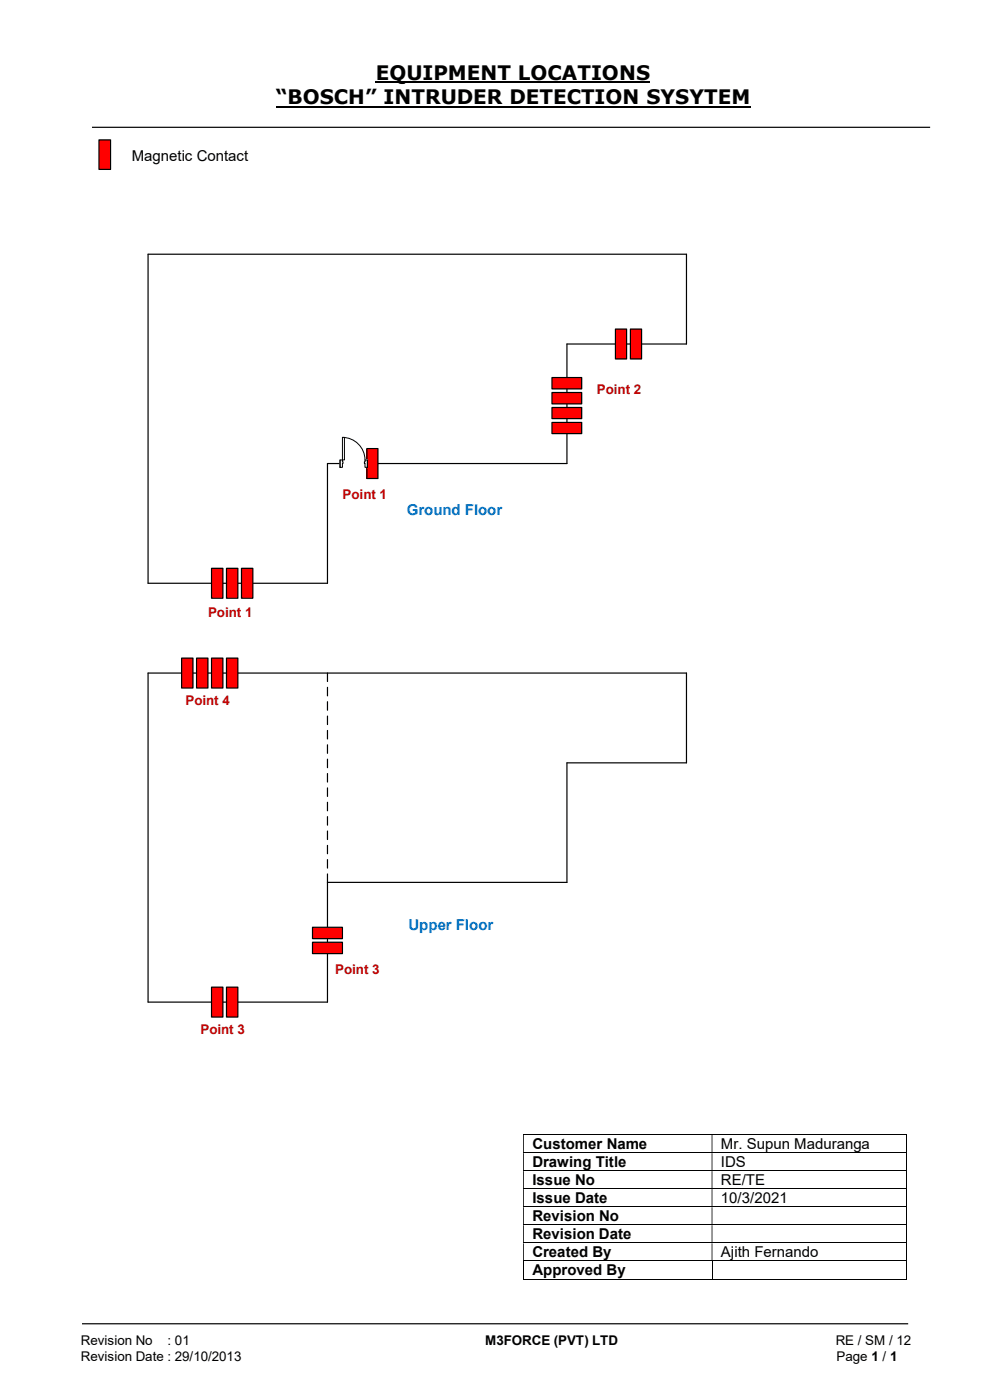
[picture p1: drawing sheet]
<svg xmlns="http://www.w3.org/2000/svg" width="210mm" height="297mm" viewBox="0 0 210 297" stroke-linecap="round" stroke-linejoin="round" font-family="sans-serif">
<path d="M79.7 17.5h58.2M58.5 22.6h100.7" fill="none" stroke="#000" stroke-width=".42"/>
<path d="M19.5 27h177.8M17.4 280.8h175.3" fill="none" stroke="#000" stroke-width=".25"/>
<g fill="none" stroke="#000" stroke-width=".21">
<path d="M111 240.7h81.2M111 244.6h81.2M111 248.4h81.2M111 252.2h81.2M111 256h81.2M111 259.8h81.2M192.3 240.8v3.7M192.3 244.6v3.7M192.3 248.5v3.6M192.3 252.3v3.6M192.3 256.1v3.7M192.3 259.9v3.7"/>
<path d="M111 263.7h81.2M111 267.5h81.2M111 271.4h40M111 267.6v3.8M151 267.6v3.8M151.1 271.4h41.1M192.3 263.8v3.6M192.3 267.6v3.8"/>
</g>
<g fill="#000">
<path d="M192.2 240.6h.2v.2h-.2zM111 240.8h.1v3.7h-.1zM151 240.8h.1v3.7h-.1z" fill-rule="evenodd"/>
<path d="M192.2 244.5h.2v.1h-.2zM111 244.6h.1v3.7h-.1zM151 244.6h.1v3.7h-.1z" fill-rule="evenodd"/>
<path d="M192.2 248.3h.2v.2h-.2zM111 248.5h.1v3.6h-.1zM151 248.5h.1v3.6h-.1z" fill-rule="evenodd"/>
<path d="M192.2 252.1h.2v.2h-.2zM111 252.3h.1v3.6h-.1zM151 252.3h.1v3.6h-.1z" fill-rule="evenodd"/>
<path d="M192.2 255.9h.2v.2h-.2zM111 256.1h.1v3.7h-.1zM151 256.1h.1v3.7h-.1z" fill-rule="evenodd"/>
<path d="M192.2 259.8h.2v.1h-.2zM111 259.9h.1v3.7h-.1zM151 259.9h.1v3.7h-.1z" fill-rule="evenodd"/>
<path d="M192.2 263.6h.2v.2h-.2zM111 263.8h.1v3.6h-.1zM151 263.8h.1v3.6h-.1z" fill-rule="evenodd"/>
</g>
<path d="M192.2 267.4h.2v.2h-.2zM192.2 271.3h.2v.1h-.2z" fill="#000"/>
<path d="M21 29.7h2.5v6.2h-2.5z" fill="#f00"/>
<path d="M21 29.7h2.5v6.2h-2.5zM31.4 53.9h114.2v19.1h-25.3v25.3h-50.8v25.4h-38.1z" fill="none" stroke="#000" stroke-width=".25"/>
<path d="M69.4 185.3l.2 .1v1.8l-.1 .1-.2-.1zM69.4 182.3l.2 .1v1.8l-.1 .1-.2-.1zM69.4 179.3l.2 .1v1.7l-.1 .1-.2-.1zM69.4 176.2l.2 .1v1.8l-.1 .1-.2-.1zM69.4 173.2l.2 .1v1.7l-.1 .2-.2-.2zM69.4 170.1l.2 .1v1.8l-.1 .1-.2-.1zM69.4 167.1l.2 .1v1.8l-.1 .1-.2-.1zM69.4 164l.2 .1v1.8l-.1 .1-.2-.1zM69.4 161l.2 .1v1.8l-.1 .1-.2-.1zM69.4 157.9l.2 .1v1.8l-.1 .1-.2-.1zM69.4 154.9l.2 .1v1.8l-.1 .1-.2-.1zM69.4 151.8l.2 .1v1.8l-.1 .1-.2-.1zM69.4 148.8l.2 .1v1.8l-.1 .1-.2-.1zM69.4 145.7l.2 .1v1.8l-.1 .1-.2-.1zM69.4 142.7l.2 .1v1.8l-.1 .1-.2-.1z" fill="#000"/>
<path d="M130.6 69.8h2.3v6.4h-2.3z" fill="#f00"/>
<path d="M130.6 69.8h2.3v6.4h-2.3z" fill="none" stroke="#000" stroke-width=".25"/>
<path d="M117.1 89.6h6.3v2.4h-6.3z" fill="#f00"/>
<path d="M117.1 89.6h6.3v2.4h-6.3z" fill="none" stroke="#000" stroke-width=".25"/>
<path d="M117.1 86.4h6.3v2.4h-6.3z" fill="#f00"/>
<path d="M117.1 86.4h6.3v2.4h-6.3z" fill="none" stroke="#000" stroke-width=".25"/>
<path d="M133.7 69.8h2.4v6.4h-2.4z" fill="#f00"/>
<path d="M133.7 69.8h2.4v6.4h-2.4z" fill="none" stroke="#000" stroke-width=".25"/>
<path d="M117.1 83.3h6.3v2.4h-6.3z" fill="#f00"/>
<path d="M117.1 83.3h6.3v2.4h-6.3z" fill="none" stroke="#000" stroke-width=".25"/>
<path d="M77.8 95.2h2.4v6.3h-2.4z" fill="#f00"/>
<path d="M77.8 95.2h2.4v6.3h-2.4z" fill="none" stroke="#000" stroke-width=".25"/>
<path d="M117.1 80.1h6.3v2.4h-6.3z" fill="#f00"/>
<path d="M117.1 80.1h6.3v2.4h-6.3z" fill="none" stroke="#000" stroke-width=".25"/>
<path d="M51.2 120.6h2.4v6.3h-2.4z" fill="#f00"/>
<path d="M51.2 120.6h2.4v6.3h-2.4z" fill="none" stroke="#000" stroke-width=".25"/>
<path d="M48 120.6h2.5v6.3h-2.5z" fill="#f00"/>
<path d="M48 120.6h2.5v6.3h-2.5z" fill="none" stroke="#000" stroke-width=".25"/>
<path d="M44.9 120.6h2.4v6.3h-2.4z" fill="#f00"/>
<path d="M44.9 120.6h2.4v6.3h-2.4z" fill="none" stroke="#000" stroke-width=".25"/>
<path d="M72.1 97.5h5.8v1.7h-5.8z" fill="#fff"/>
<path d="M72.1 97.5h5.8v1.7h-5.8z" fill="none" stroke="#fff" stroke-width=".21"/>
<path d="M72.1 97.6h.5v1.5h-.5zM77.4 97.6v1.5h.5v-1.5z" fill-rule="evenodd" fill="#fff"/>
<path d="M72.6 98v-.4h-.5v1.5h.5v-.8M77.4 98v-.4h.5v1.5h-.5v-.8" fill="none" stroke="#000" stroke-width=".21"/>
<path d="M72.6 98h.2v.3h-.2zM77.3 98v.3h.1v-.3z" fill-rule="evenodd" fill="#fff"/>
<path d="M72.1 97.6v1.5M72.6 92.8a4.8 4.8 0 0 1 4.8 4.8M72.6 98h.2v.3h-.2M77.4 98h-.1v.3h.1M77.9 97.6v1.5" fill="none" stroke="#000" stroke-width=".21"/>
<path d="M72.6 92.8h.5v4.8h-.5z" fill="#fff"/>
<path d="M72.6 92.8h.5v4.8h-.5z" fill="none" stroke="#000" stroke-width=".21"/>
<path d="M31.4 142.8h114.2v19h-25.3v25.4h-50.8v25.4h-38.1z" fill="none" stroke="#000" stroke-width=".25"/>
<path d="M38.5 139.6h2.4v6.4h-2.4z" fill="#f00"/>
<path d="M38.5 139.6h2.4v6.4h-2.4z" fill="none" stroke="#000" stroke-width=".25"/>
<path d="M41.7 139.6h2.4v6.4h-2.4z" fill="#f00"/>
<path d="M41.7 139.6h2.4v6.4h-2.4z" fill="none" stroke="#000" stroke-width=".25"/>
<path d="M44.9 139.6h2.4v6.4h-2.4z" fill="#f00"/>
<path d="M44.9 139.6h2.4v6.4h-2.4z" fill="none" stroke="#000" stroke-width=".25"/>
<path d="M48 139.6h2.5v6.4h-2.5z" fill="#f00"/>
<path d="M48 139.6h2.5v6.4h-2.5z" fill="none" stroke="#000" stroke-width=".25"/>
<path d="M48 209.4h2.5v6.4h-2.5z" fill="#f00"/>
<path d="M48 209.4h2.5v6.4h-2.5z" fill="none" stroke="#000" stroke-width=".25"/>
<path d="M44.9 209.4h2.4v6.4h-2.4z" fill="#f00"/>
<path d="M44.9 209.4h2.4v6.4h-2.4z" fill="none" stroke="#000" stroke-width=".25"/>
<path d="M66.3 199.9h6.3v2.4h-6.3z" fill="#f00"/>
<path d="M66.3 199.9h6.3v2.4h-6.3z" fill="none" stroke="#000" stroke-width=".25"/>
<path d="M66.3 196.7h6.3v2.4h-6.3z" fill="#f00"/>
<path d="M66.3 196.7h6.3v2.4h-6.3z" fill="none" stroke="#000" stroke-width=".25"/>
<g font-size="4.2">
<text x="79.7" y="17">EQUIPMENT LOCATIONS</text>
<text x="58.5" y="22.1">“BOSCH” INTRUDER DETECTION SYSYTEM</text>
</g>
<g font-size="3.2">
<text x="27.9" y="34.1">Magnetic Contact</text>
<text x="112.9" y="243.8">Customer Name</text>
<text x="153" y="243.8">Mr. Supun Maduranga</text>
<text x="112.9" y="247.6">Drawing Title</text>
<text x="112.9" y="251.4">Issue No</text>
<text x="153" y="247.6">IDS</text>
<text x="153" y="251.4">RE/TE</text>
<text x="112.9" y="255.3">Issue Date</text>
<text x="153" y="255.3">10/3/2021</text>
<text x="112.9" y="259.1">Revision No</text>
<text x="112.9" y="262.9">Revision Date</text>
<text x="112.9" y="266.7">Created By</text>
<text x="153" y="266.7">Ajith Fernando</text>
<text x="112.9" y="270.6">Approved By</text>
</g>
<g font-size="3.2" fill="#0070c0">
<text x="86.3" y="109.2">Ground Floor</text>
<text x="86.7" y="197.3">Upper Floor</text>
</g>
<g font-size="2.8" fill="#c00000">
<text x="126.6" y="83.7">Point 2</text>
<text x="72.7" y="105.9">Point 1</text>
<text x="44.2" y="130.9">Point 1</text>
<text x="39.4" y="149.6">Point 4</text>
<text x="71.1" y="206.7">Point 3</text>
<text x="42.5" y="219.4">Point 3</text>
</g>
<g font-size="2.8">
<text x="17.1" y="285.4">Revision No</text>
<text x="35.5" y="285.4">: 01</text>
<text x="102.9" y="285.4">M3FORCE (PVT) LTD</text>
<text x="177.3" y="285.4">RE / SM / 12</text>
<text x="17.1" y="288.7">Revision Date : 29/10/2013</text>
<text x="177.5" y="288.7">Page 1 / 1</text>
</g>
</svg>
